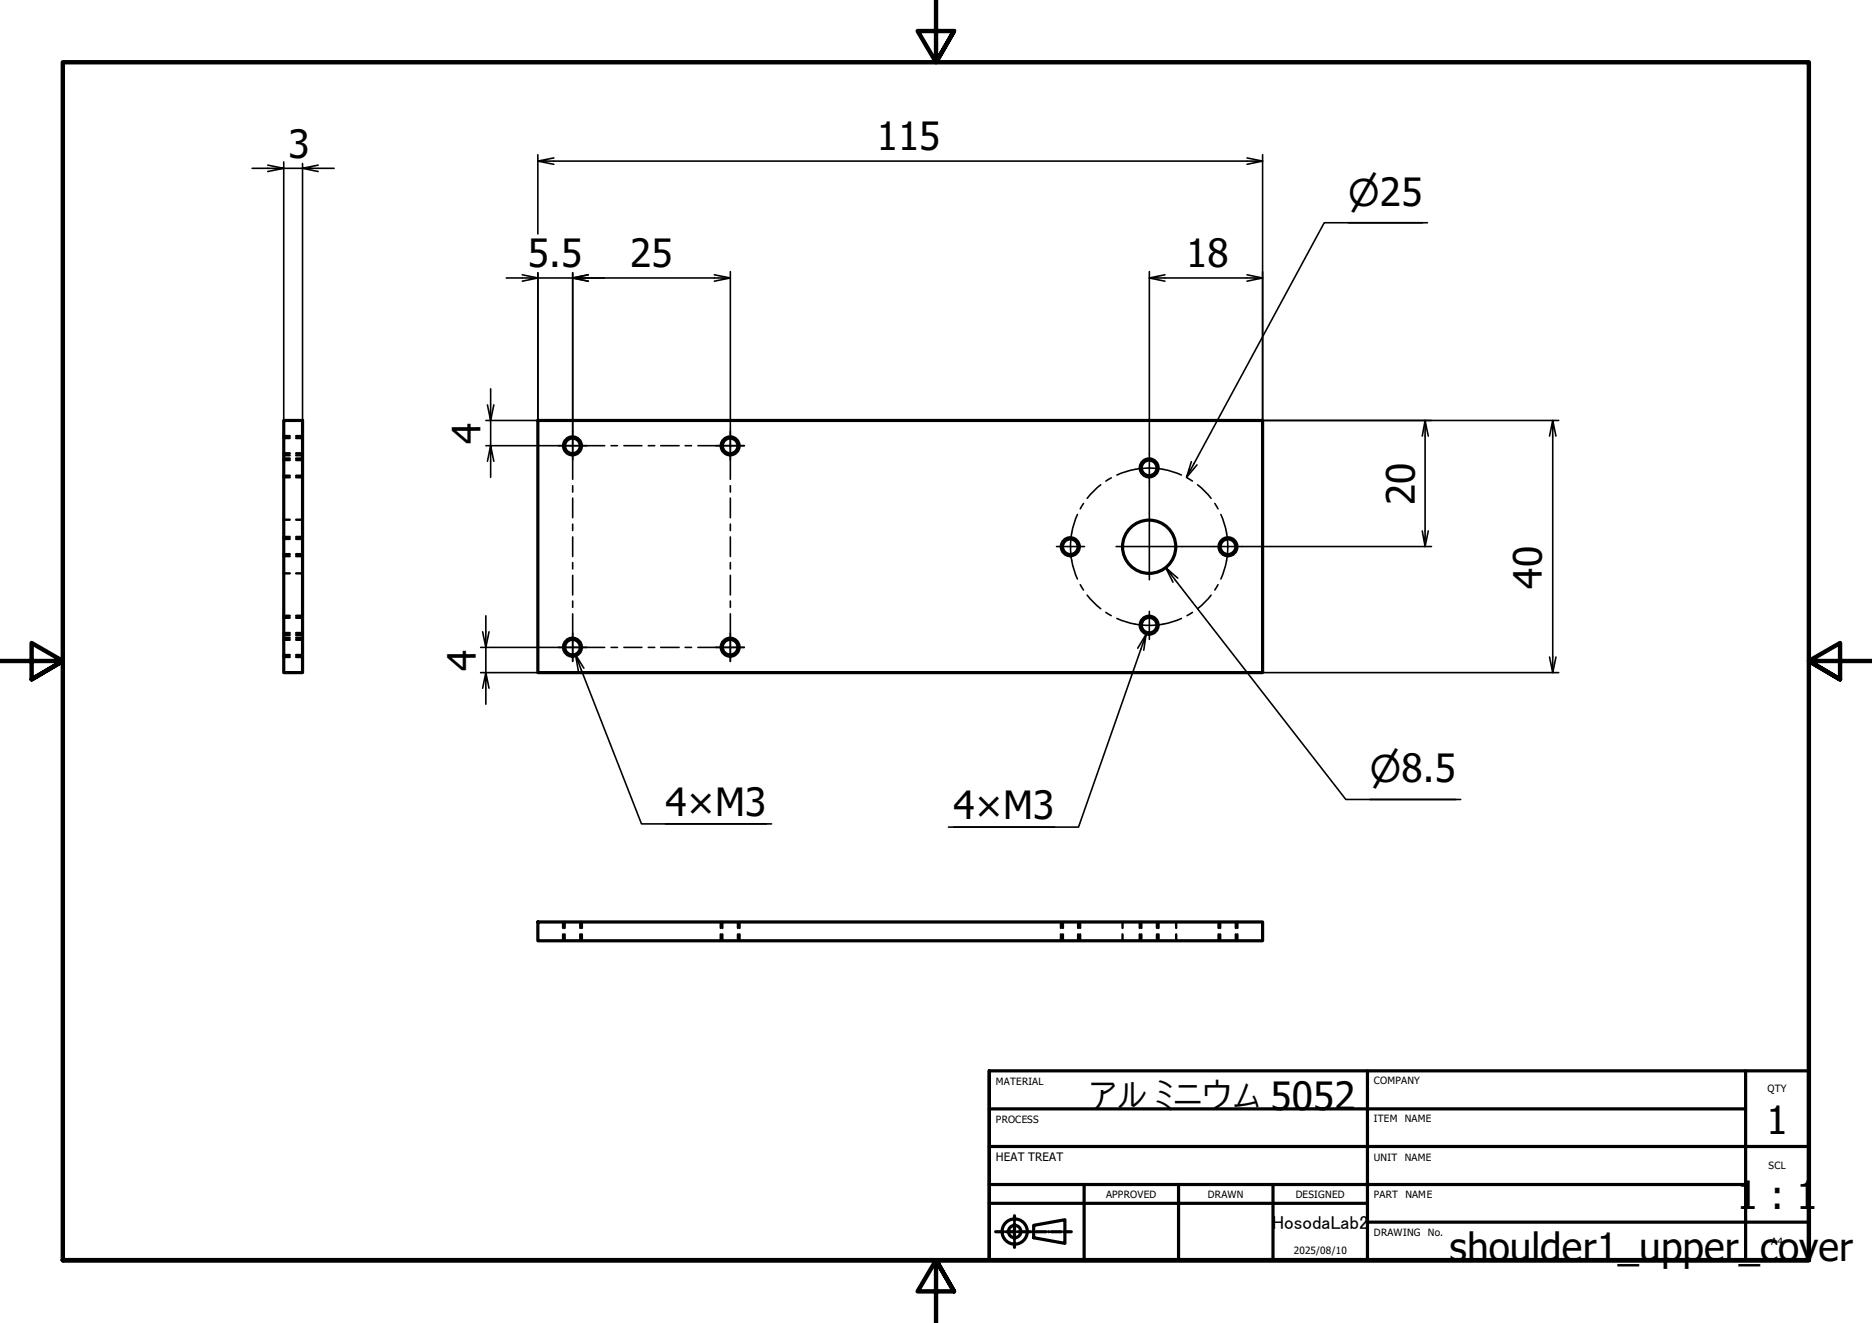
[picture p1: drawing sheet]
<svg xmlns="http://www.w3.org/2000/svg" width="297mm" height="210mm" viewBox="0 0 297 210" stroke-linecap="round" stroke-linejoin="round" font-family="sans-serif">
<!-- layer: Visible (ISO) -->
<g fill="none" stroke="#000" stroke-width=".51">
<path d="M45 66.7h3v40h-3zM85.3 66.7h115v40h-115zM85.3 146.3h115v3h-115z"/>
<circle cx="90.8" cy="70.7" r="1.24"/>
<circle cx="115.9" cy="70.7" r="1.24"/>
<circle cx="182.3" cy="74.2" r="1.24"/>
<circle cx="169.8" cy="86.7" r="1.24"/>
<circle cx="182.3" cy="86.7" r="4.2"/>
<circle cx="182.3" cy="99.2" r="1.24"/>
<circle cx="194.8" cy="86.7" r="1.24"/>
<circle cx="90.8" cy="102.7" r="1.24"/>
<circle cx="115.9" cy="102.7" r="1.24"/>
</g>
<!-- layer: Visible Narrow (ISO) -->
<g fill="none" stroke="#000" stroke-width=".38">
<circle cx="90.8" cy="70.7" r="1.49"/>
<circle cx="115.9" cy="70.7" r="1.49"/>
<circle cx="182.3" cy="74.2" r="1.49"/>
<circle cx="169.8" cy="86.7" r="1.49"/>
<circle cx="182.3" cy="99.2" r="1.49"/>
<circle cx="194.8" cy="86.7" r="1.49"/>
<circle cx="90.8" cy="102.7" r="1.49"/>
<circle cx="115.9" cy="102.7" r="1.49"/>
</g>
<!-- layer: Hidden (ISO) -->
<g fill="none" stroke="#000" stroke-width=".38">
<path d="M45 69.5h1M45 71.9h1M45 69.2h1M45 72.2h1M45 73h1M45 75.5h1M45 72.7h1M45 75.7h1M47 69.5h1M47 71.9h1M47 69.2h1M47 72.2h1"/>
<path d="M47 73h1M47 75.5h1M47 72.7h1M47 75.7h1M45 85.5h1M45 87.9h1M45 98h1M45 85.2h1M45 88.2h1M45 97.7h1M45 82.5h1M45 91h1"/>
<path d="M47 85.5h1M47 87.9h1M47 98h1M47 85.2h1M47 88.2h1M47 97.7h1M47 82.5h1M47 91h1M45 101.5h1M45 103.9h1M45 101.2h1M45 104.2h1"/>
<path d="M45 100.4h1M45 100.7h1M47 101.5h1M47 103.9h1M47 101.2h1M47 104.2h1M47 100.4h1M47 100.7h1M89.3 146.3v.9M89.3 148.2v1.1M89.6 146.3v.9M89.6 148.2v1.1"/>
<path d="M92.1 146.3v.9M92.1 148.2v1.1M92.3 146.3v.9M92.3 148.2v1.1M114.4 146.3v.9M114.4 148.2v1.1M114.6 146.3v.9M114.6 148.2v1.1M117.1 146.3v.9M117.1 148.2v1.1M117.3 146.3v.9M117.3 148.2v1.1"/>
<path d="M168.3 146.3v.9M168.3 148.2v1.1M168.7 146.3v.9M168.7 148.2v1.1M171.1 146.3v.9M171.1 148.2v1.1M171.4 146.3v.9M171.4 148.2v1.1M178.1 146.3v.9M178.1 148.2v1.1M180.8 146.3v.9M180.8 148.2v1.1"/>
<path d="M181.1 146.3v.9M181.1 148.2v1.1M183.6 146.3v.9M183.6 148.2v1.1M183.8 146.3v.9M183.8 148.2v1.1M186.6 146.3v.9M186.6 148.2v1.1M193.4 146.3v.9M193.4 148.2v1.1M193.6 146.3v.9M193.6 148.2v1.1"/>
<path d="M196.1 146.3v.9M196.1 148.2v1.1M196.3 146.3v.9M196.3 148.2v1.1"/>
</g>
<!-- layer: Border (ISO) -->
<path d="M148.5 -.1v10l-2.9-5h5.8l-2.9 5 2.9-5M0 104.9h10l-5-2.9v5.8l5-2.9-5 2.9M297 104.9h-10l5-2.9v5.8l-5-2.9 5 2.9M10 199.9v-190h277v190h-277h277M151.4 204.9l-2.9-5 2.9 5h-5.8l2.9-5v10" fill="none" stroke="#000" stroke-width=".7"/>
<!-- layer: Title (ISO) -->
<g fill="none" stroke="#000" stroke-width=".51">
<path d="M157 169.9h130v30h-130M157 175.9h120M217 169.9v30M277 169.9v30M157 199.9v-30v30M157 190.9h60M157 187.9h120M157 181.9h130M158 195.4h.7M159.2 195.4h.1M159.6 195.4h1.6M161 192.9v.8"/>
<path d="M161 194.1v.1M161 194.6v1.6M161 196.6v.1M161 197.1v.8M161.5 195.4h.1M162.1 195.4h1.5M164 195.4h.1M164 194.4l5-.9v3.8l-5-.9zM164.4 195.4h1.6M166.4 195.4h.1M166.8 195.4h1.6M168.8 195.4h.1"/>
<path d="M169.2 195.4h.8M172 187.9v12M187 187.9v12M202 187.9v12M217 193.9h70"/>
<circle cx="161" cy="195.4" r="2"/>
<circle cx="161" cy="195.4" r=".98"/>
</g>
<!-- layer: Dimension (ISO) -->
<g fill="none" stroke="#000" stroke-width=".25">
<path d="M40 26.7h5l-2.5 .5M42.5 26.2l2.5 .5h3l2.5 .5M45 25.7v41M48 25.9v40.8M50.5 26.2l-2.5 .5h5M85.3 25.6l2.6 .5M85.3 24.5v12.6M87.9 25.1l-2.6 .5h115l-2.4 .5M197.9 25.1l2.4 .5M200.3 24.5v42.2h47M213.9 35.3h11.8M226.5 35.3h-16.4l-21.8 40.4 .7-2.4"/>
<path d="M80.3 44.1h5l-2.4 .5M82.9 43.6l2.4 .5h5.6l2.4 .5M85.3 43.3v23.4h-8.2M90.9 43.3v25.2M93.3 43.6l-2.4 .5h25l-2.6 .5M113.3 43.6l2.6 .5M115.9 43.1v25.4M182.4 44.1l2.4 .5M182.4 43.1v28.9M184.8 43.6l-2.4 .5h17.9l-2.4 .5M197.9 43.6l2.4 .5M77.1 70.7h11.5"/>
<path d="M77.9 61.7v5l-.6-2.5M78.4 73.2l-.5-2.5v5M78.4 64.2l-.5 2.5v4l-.6 2.5M182.4 76.4v5M189.9 73.8l-1.6 1.9M226.1 66.7l-.4 2.5M226.6 69.2l-.5-2.5v20l-.4-2.5M246.4 66.7l-.5 2.5M246.9 69.2l-.5-2.5v40l-.5-2.5M77.1 97.7v5l-.5-2.5M185 90.1l1.1 2.3M186.9 91.7l-1.9-1.6 28.6 36.7h18.2"/>
<path d="M187.6 86.7h5M197.1 86.7h30M226.6 84.2l-.5 2.5M76.3 106.7h9M76.3 102.7h12.3M77.6 109.2l-.5-2.5v5M77.6 100.2l-.5 2.5v4l-.5 2.5M91.3 103.9l.5 2.5M92.6 106l-1.3-2.1 10.5 26.8h20.6M181.5 103.2l.4-2.6-10.8 30.6h-20.6M181.9 100.6l-1.4 2.2M200.3 106.7h47"/>
<path d="M246.9 104.2l-.5 2.5M105.6 130.7h16M151.3 131.2h16M217.4 126.8h13.6"/>
</g>
<!-- layer: Center Mark (ISO) -->
<g fill="none" stroke="#000" stroke-width=".25">
<path d="M88.6 70.7h4.5M90.9 68.5v4.4M113.6 70.7h4.5M115.9 68.5v4.4M182.4 72v4.4M167.6 86.7h4.5M177.1 86.7h10.5M182.4 81.4v10.6M182.4 97v4.4M192.6 86.7h4.5M88.6 102.7h4.5M90.9 100.5v4.4"/>
<path d="M113.6 102.7h4.5M115.9 100.5v4.4"/>
</g>
<!-- layer: Centerline (ISO) -->
<g fill="none" stroke="#000" stroke-width=".25">
<path d="M88.6 70.7h7.3M90.9 68.5v7.5M90.9 77.1v1M90.9 79v3.1M97 70.7h1M99 70.7h2.9M102.9 70.7h1M104.8 70.7h3M108.7 70.7h1M110.7 70.7h7.4M115.9 68.5v7.5M115.9 77.1v1"/>
<path d="M115.9 79v3.1M171.9 79.9l-.5 .8M174.7 76.9l-1.2 1-1 1.2M176.3 75.8l-.8 .5M177.2 75.4a12.5 12.5 0 0 1 10.3 0M188.4 75.8l.8 .5M190 76.9l1.2 1 1 1.2M192.8 79.9l.5 .8M90.9 83.2v1M90.9 85.2v3.1M90.9 89.3v1M90.9 91.3v3.1"/>
<path d="M90.9 95.3v1.1M90.9 97.4v7.5M115.9 83.2v1M115.9 85.2v3.1M115.9 89.3v1M115.9 91.3v3.1M115.9 95.3v1.1M115.9 97.4v7.5M170.1 89l.3 1.4 .6 1.5M171 81.6a12.5 12.5 0 0 0-.9 7.4M171.4 92.8l.5 .8M172.5 94.4l1 1.2 1.2 1"/>
<path d="M175.5 97.2l.8 .5M177.2 98.1a12.5 12.5 0 0 0 10.3 0M189.2 97.2l-.8 .5M192.2 94.4l-1 1.2-1.2 1M193.3 92.8l-.5 .8M193.7 81.6a12.5 12.5 0 0 1 0 10.3M88.6 102.7h7.3M97 102.7h1M99 102.7h2.9M102.9 102.7h1M104.8 102.7h3M108.7 102.7h1"/>
<path d="M110.7 102.7h7.4"/>
</g>
<g font-size="6.2">
<text x="139.1" y="23.8">115</text>
<text x="45.8" y="25">3</text>
<text x="83.8" y="42.4">5.5</text>
<text x="100" y="42.4">25</text>
<text x="188.2" y="42.4">18</text>
<text x="76.3" y="70.4" transform="rotate(-90 76.3 70.4)">4</text>
<text x="224.5" y="80.1" transform="rotate(-90 224.5 80.1)">20</text>
<text x="244.7" y="93.4" transform="rotate(-90 244.7 93.4)">40</text>
<text x="75.5" y="106.4" transform="rotate(-90 75.5 106.4)">4</text>
<text x="105.6" y="129.4">4×M3</text>
<text x="151.3" y="130">4×M3</text>
<text x="172" y="176.2">アルミニウム5052</text>
<text x="280.3" y="179.9">1</text>
<text x="275.6" y="191.9">1 : 1</text>
<text x="230" y="200.1">shoulder1_upper_cover</text>
</g>
<g font-size="5.8">
<text x="213.9" y="32.6">⌀25</text>
<text x="217.4" y="124.1">⌀8.5</text>
</g>
<text font-size="3" x="201.9" y="194.9">HosodaLab2</text>
<text font-size="1.8" x="158" y="184.2">HEAT TREAT</text>
<g font-size="1.6">
<text x="158" y="172.1">MATERIAL</text>
<text x="218" y="172">COMPANY</text>
<text x="280.5" y="173.3">QTY</text>
<text x="158" y="178.2">PROCESS</text>
<text x="218" y="178.1">ITEM</text>
<text x="222.9" y="178.1">NAME</text>
<text x="218" y="184.1">UNIT</text>
<text x="222.9" y="184.1">NAME</text>
<text x="280.6" y="185.5">SCL</text>
<text x="175.5" y="190">APPROVED</text>
<text x="191.6" y="190">DRAWN</text>
<text x="205.6" y="190">DESIGNED</text>
<text x="218" y="190.1">PART</text>
<text x="223" y="190.1">NAME</text>
<text x="218" y="196.1">DRAWING</text>
<text x="226.6" y="196.1">No.</text>
<text x="281.1" y="197.5">A4</text>
<text x="205.3" y="198.9">2025/08/10</text>
</g>
</svg>
